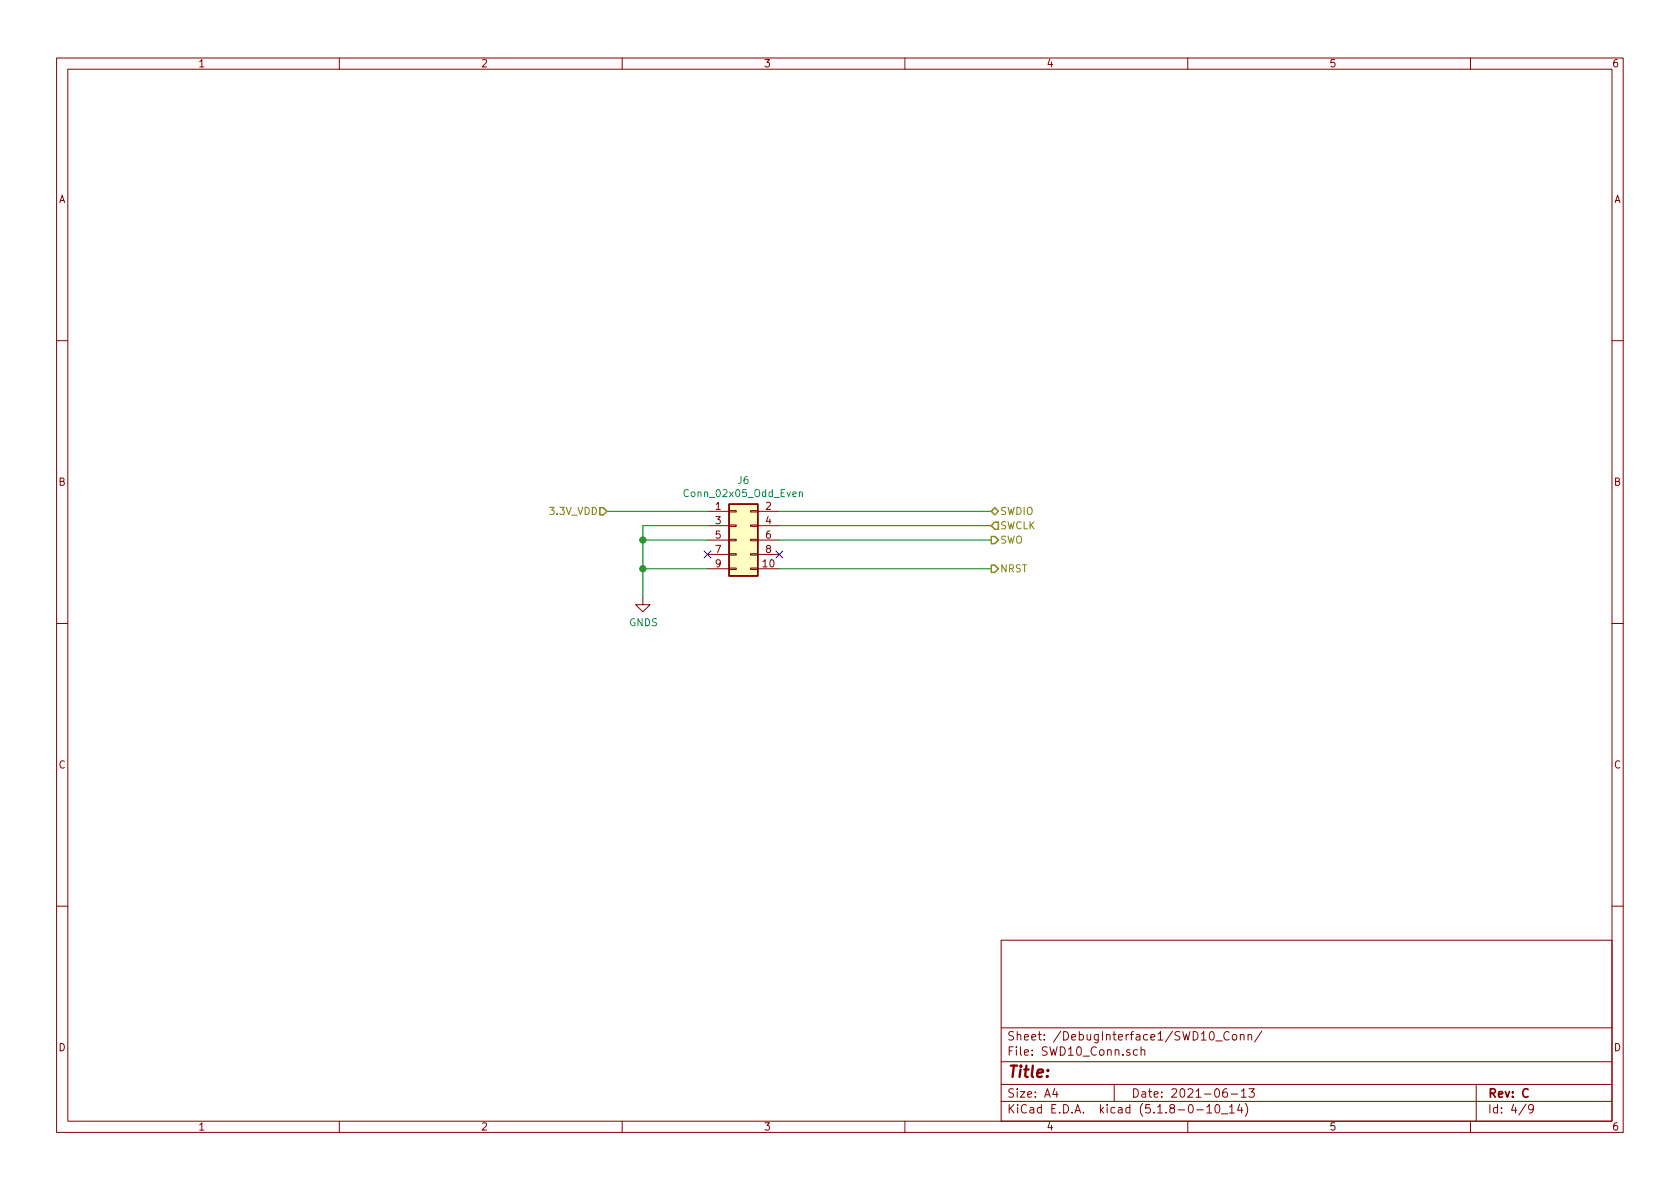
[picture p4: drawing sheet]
<svg xmlns="http://www.w3.org/2000/svg" width="297mm" height="210mm" viewBox="0 0 297 210" stroke-linecap="round" stroke-linejoin="round" font-family="sans-serif">
<g fill="none" stroke="#840000" stroke-width=".18">
<path d="M10 10.3h277v189.9h-277zM12 12.2h273v186.1h-273zM60 10.3v1.9M110 10.3v1.9M160 10.3v1.9M210 10.3v1.9M260 10.3v1.9M10 60.2h2M285 60.2h2M125.1 90.4h3.8M125.1 93h3.8M125.1 95.5h3.8"/>
<path d="M125.1 98h3.8M128.9 97.9h1.3v.3h-1.3zM128.9 92.8h1.3v.3h-1.3zM128.9 90.3h1.3v.2h-1.3zM128.9 95.4h1.3v.2h-1.3zM132.7 97.9h1.3v.3h-1.3zM132.7 92.8h1.3v.3h-1.3zM132.7 90.3h1.3v.2h-1.3zM132.7 95.4h1.3v.2h-1.3zM134 90.4h3.8M134 93h3.8M134 95.5h3.8"/>
<path d="M134 98h3.8M10 110.3h2M113.7 105.7v1.2h1.2l-1.2 1.3-1.3-1.3h1.3M125.1 100.6h3.8M128.9 100.5h1.3v.2h-1.3zM132.7 100.5h1.3v.2h-1.3zM134 100.6h3.8M285 110.3h2M10 160.2h2M177 166.3h108v32h-108zM285 160.2h2M60 198.3v1.9"/>
<path d="M110 198.3v1.9M160 198.3v1.9M177 194.8h108M177 191.8h108M177 187.8h108M177 181.8h108M186.5 192.5l-.4 1h1M186.8 193v1M197 191.8v3M201.1 185.7l-.4-.1-.3 .3 .1 .6 .2 .1 .4-.1M201.8 185.7a.37 .37 0 0 1 .6 .1v.8M201.8 185.1v1.5"/>
<path d="M210 198.3v1.9M211.6 196.3h1.2M213.4 195.8l.4-.5v1.5M213.4 196.8h.8M215 184.1h1.1M215 195.4l.3-.1a.94 .94 0 0 1 0 1.5 .8 .8 0 0 1-.6-.6 .8 .8 0 0 1 .3-.8zM216 197h1.1M216.9 192.5a.62 .62 0 0 0-.7 .7l.1 .7 .2 .1 .5-.1v-.5l-.1-.2-.4-.1-.3 .3M217.3 182.6a.7 .7 0 0 0-.9 .2 .7 .7 0 0 0 .1 .9 .55 .55 0 0 0 .8 .1M217.4 195.8l.4-.5v1.5M217.4 196.8h.8M217.7 193.5h1.1"/>
<path d="M218 183.1l.2-.2 .4 .2 .1 .5-.2 .2-.3 .1-.2-.1zM219.2 195.2l-.4 1.1h.9M219.3 183.1l.1-.1a.37 .37 0 0 1 .6 .1v.8M219.3 182.9v1M219.5 193l.4-.5v1.5M219.5 194h.8M219.5 195.8v1M220.2 195.1a1.71 1.71 0 0 1 0 2.3M220.7 183.1l.2-.2 .3 .1 .1 .9M220.7 182.9v1M220.8 192.5h1l-.5 .6 .4 .1v.7l-.2 .1-.7-.1M223.1 182.3l-1.3 2"/>
<path d="M260 198.3v1.9M261 191.8v6.5M269.8 195.2l-1.2 2M271.1 196l-.3 .3-.4-.1-.1-.2v-.4l.1-.2 .4-.1 .2 .2a1.19 1.19 0 0 1-.2 1.2l-.4 .1"/>
</g>
<path d="M128.9 89.1h5.1v12.7h-5.1z" fill="#ffffc2" stroke="#ffffc2" stroke-width=".18"/>
<path d="M128.9 89.1h5.1v12.7h-5.1z" fill="none" stroke="#840000" stroke-width=".25"/>
<path d="M141.3 87.1l.2-.1h.3l.1 .8M141.3 87v.8" fill="none" stroke="#008484" stroke-width=".18"/>
<path d="M107.3 90.4h17.8M113.7 95.5h11.4M125.1 93h-11.4v12.7M137.8 93h37.5M137.8 95.5h37.5M137.8 90.4h37.5M113.7 100.6h11.4M137.8 100.6h37.5" fill="none" stroke="#008400" stroke-width=".18"/>
<path d="M106 89.8h.7l.6 .6-.6 .7h-.7zM175.3 94.9h.6l.6 .6-.6 .6h-.6zM175.3 90.4l.6-.6 .6 .6-.6 .7zM175.3 99.9h.6l.6 .7-.6 .6h-.6zM175.9 92.3h.6v1.3h-.6l-.6-.6z" fill="none" stroke="#848400" stroke-width=".25"/>
<g fill="#008400" stroke="#008400" stroke-width=".25">
<circle cx="113.7" cy="95.5" r=".51"/>
<circle cx="113.7" cy="100.6" r=".51"/>
</g>
<path d="M124.5 97.4l1.2 1.2M125.7 97.4l-1.2 1.2M137.2 97.4l1.2 1.2M138.4 97.4l-1.2 1.2" fill="none" stroke="#000084" stroke-width=".18"/>
<text font-size="2.8" fill="#840000" x="178" y="190.5">Title:</text>
<g font-size="2.1" fill="#840000">
<text x="178" y="184">Sheet: /DebugInterface1/SWD10_Conn/</text>
<text x="178" y="186.7">File: SWD10_Conn.sch</text>
<text x="178" y="196.9">KiCad E.D.A. kicad (5.1.8-0-10_14)</text>
<text x="178" y="194.1">Size: A4</text>
<text x="200" y="194.1">Date: 2021-06-13</text>
<text x="263" y="194.1">Rev: C</text>
<text x="263" y="196.9">Id: 4/9</text>
</g>
<g font-size="1.8" fill="#840000">
<text x="35" y="11.9">1</text>
<text x="85" y="11.9">2</text>
<text x="135" y="11.9">3</text>
<text x="185" y="11.9">4</text>
<text x="235" y="11.9">5</text>
<text x="285" y="11.9">6</text>
<text x="10.4" y="35.9">A</text>
<text x="285.4" y="35.9">A</text>
<text x="10.4" y="85.9">B</text>
<text x="285.4" y="85.9">B</text>
<text x="126.5" y="90.2">1</text>
<text x="126.5" y="92.7">3</text>
<text x="126.5" y="95.2">5</text>
<text x="135.4" y="90.2">2</text>
<text x="135.4" y="92.7">4</text>
<text x="135.4" y="95.2">6</text>
<text x="126.5" y="97.8">7</text>
<text x="126.5" y="100.3">9</text>
<text x="134.9" y="100.3">10</text>
<text x="135.4" y="97.8">8</text>
<text x="10.4" y="135.9">C</text>
<text x="285.4" y="135.9">C</text>
<text x="10.4" y="185.9">D</text>
<text x="285.4" y="185.9">D</text>
<text x="35" y="199.9">1</text>
<text x="85" y="199.9">2</text>
<text x="135" y="199.9">3</text>
<text x="185" y="199.9">4</text>
<text x="235" y="199.9">5</text>
<text x="285" y="199.9">6</text>
</g>
<g font-size="1.8" fill="#008484">
<text x="121.4" y="87.9">Conn_02x05_Odd_Even</text>
<text x="130.5" y="85.6">J6</text>
<text x="111.3" y="110.7">GNDS</text>
</g>
<g font-size="1.8" fill="#848400">
<text x="97.4" y="91.1">3.3V_VDD</text>
<text x="176.8" y="93.6">SWCLK</text>
<text x="176.8" y="91.1">SWDIO</text>
<text x="176.8" y="96.1">SWO</text>
<text x="176.8" y="101.2">NRST</text>
</g>
</svg>
